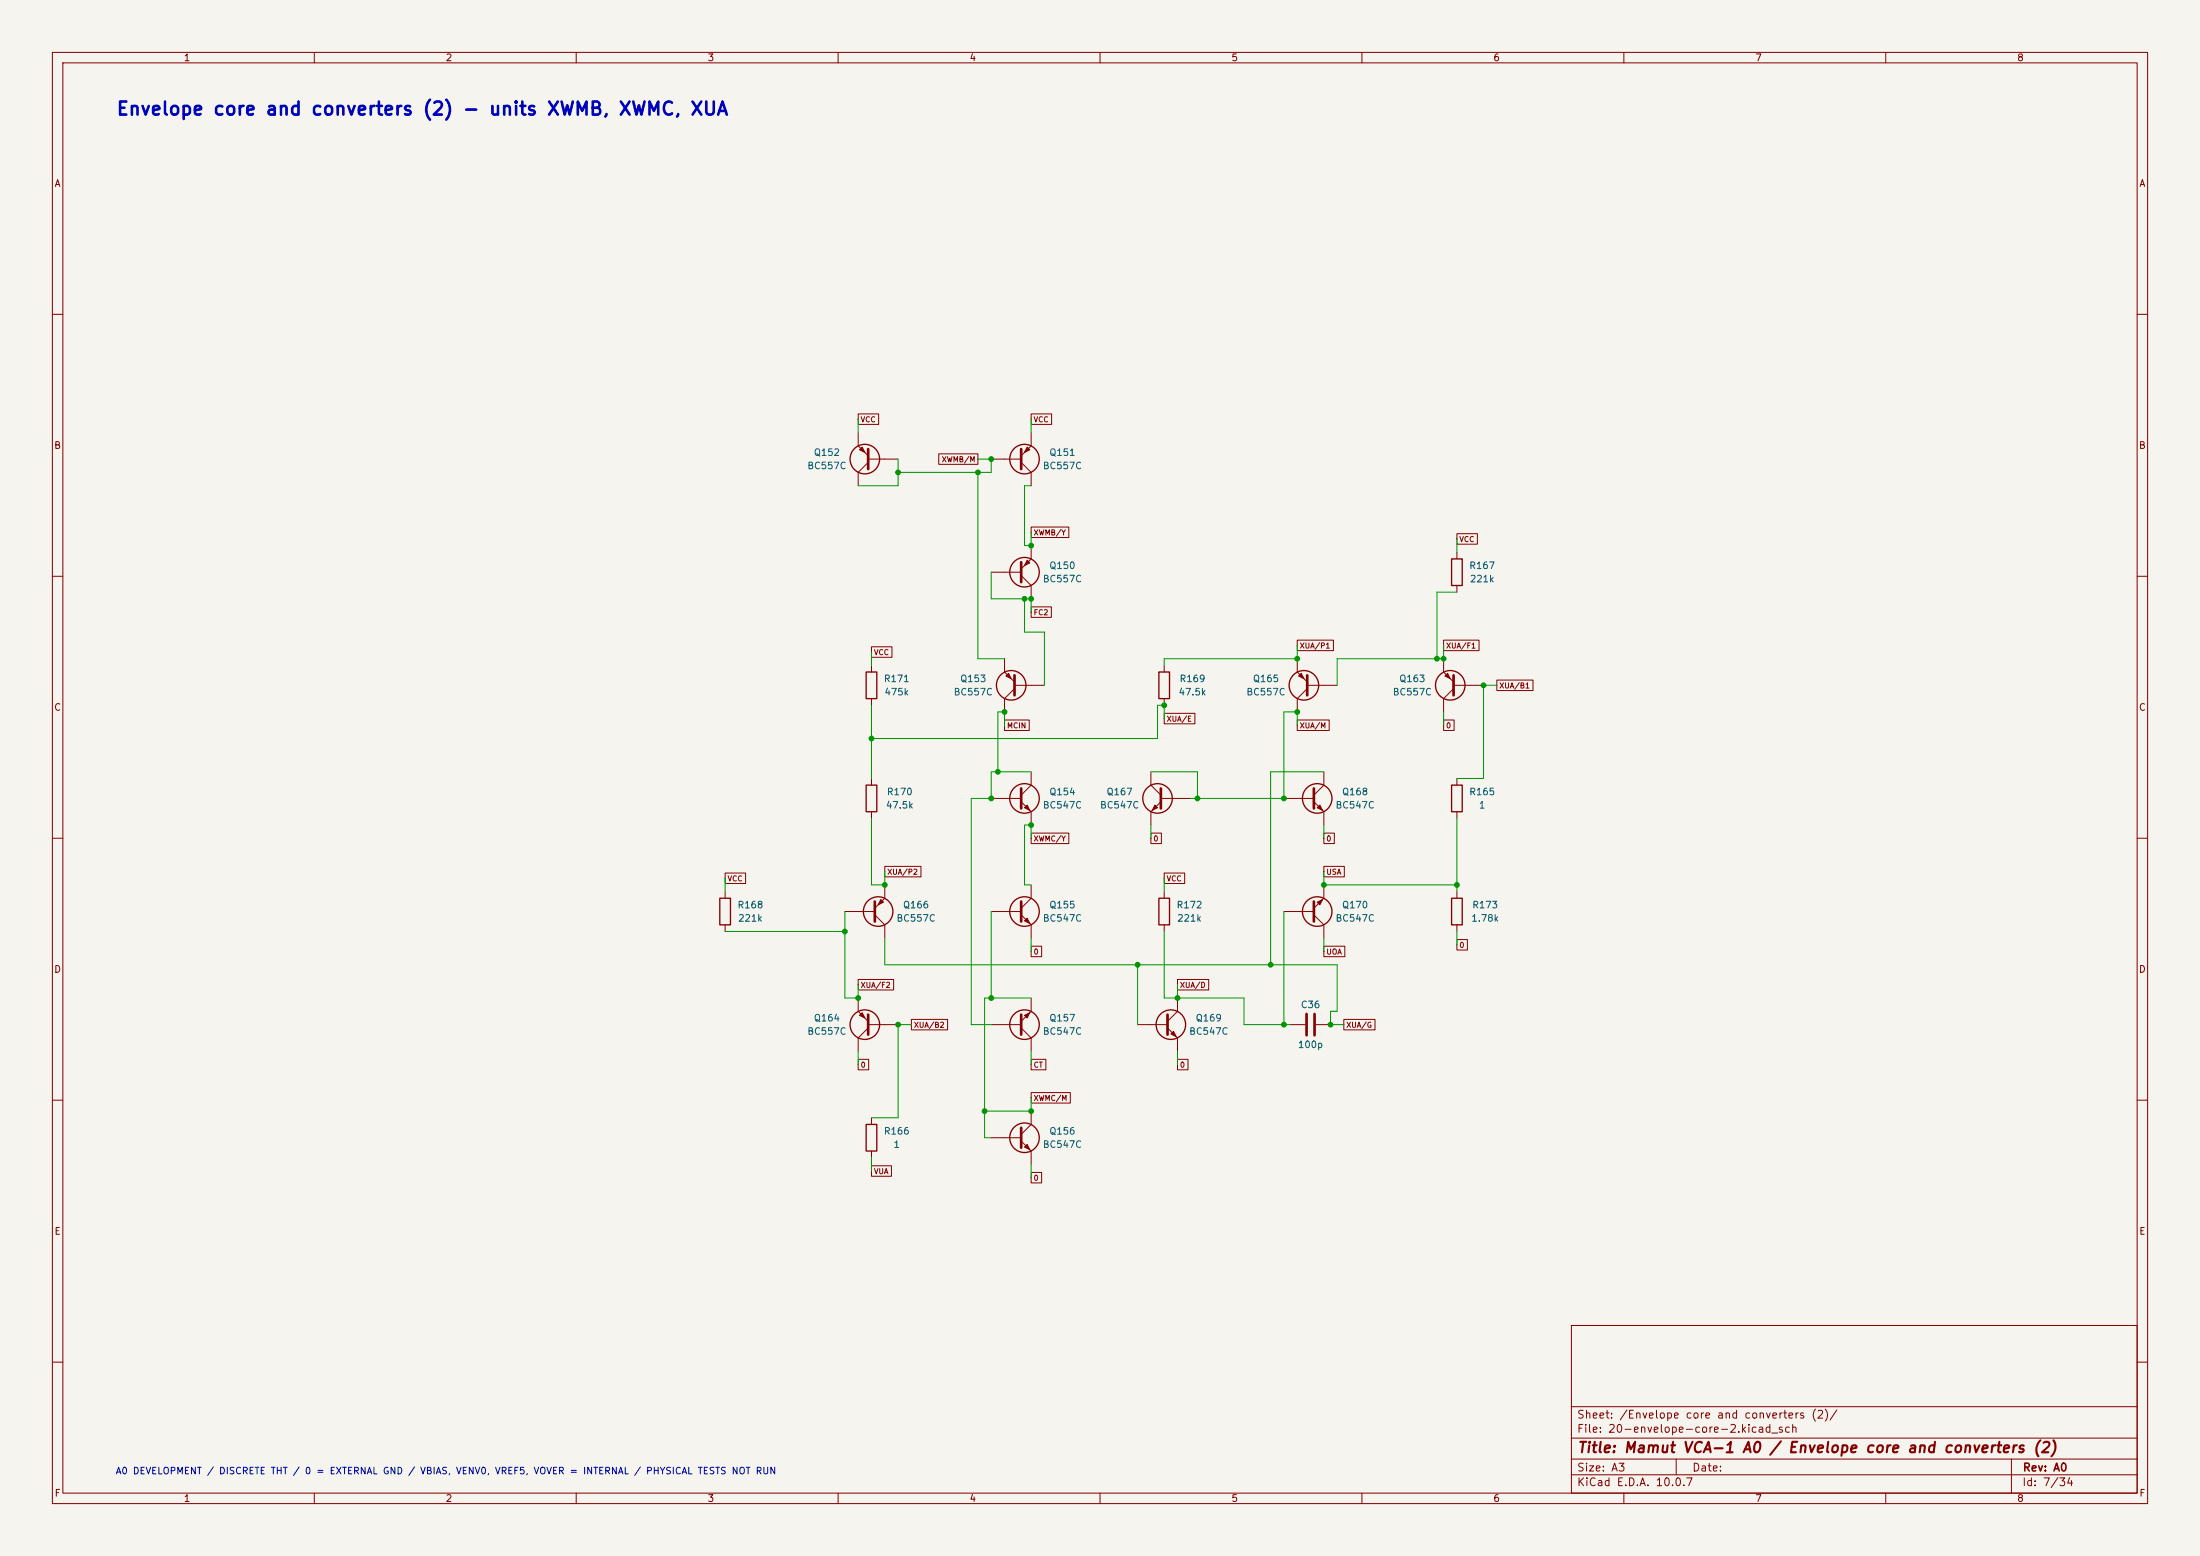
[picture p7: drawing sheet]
<svg xmlns="http://www.w3.org/2000/svg" width="420mm" height="297mm" viewBox="0 0 420 297" stroke-linecap="round" stroke-linejoin="round" font-family="sans-serif">
<path d="M0 0h420v297h-420z" fill="#f5f4ef" stroke="#f5f4ef" stroke-width=".19"/>
<g fill="none" stroke="#840000" stroke-width=".19">
<path d="M10 10h400v277h-400zM12 12h396v273h-396zM60 10v2M110 10v2M160 10v2M210 10v2M260 10v2M310 10v2M360 10v2M10 60h2M163.8 79h3.9v2h-3.9zM196.8 79h4v2h-4z"/>
<path d="M408 60h2M163.8 82.6v2.5l1.9 1.9M165.7 87.6h5.7M165.7 88.3l-1.9 1.9v2.5M179.2 86.6h7.5v2h-7.5zM189.2 87.6h5.7M194.9 88.3l1.9 1.9v2.5M196.8 82.6v2.5l-1.9 1.9M10 110h2M189.2 109.2h5.7M194.9 109.9l1.9 1.9v2.5M196.8 100.6h7.2v2h-7.2z"/>
<path d="M196.8 115.8h3.9v2h-3.9zM196.8 104.1v2.6l-1.9 1.9M278.1 101.9h3.9v2h-3.9zM278.1 105.4v1.3M278.1 111.8v1.2M408 110h2M166.4 123.5h3.9v2h-3.9zM166.4 127v1.3M166.4 133.4v1.2M191.8 137.4h4.7v2h-4.7zM191.8 125.7v2.6l1.9 1.9M193.7 130.8h5.7"/>
<path d="M193.7 131.4l-1.9 2v2.5M222.2 136.2h5.9v2h-5.9zM222.2 127v1.3M222.2 133.4v1.2M247.6 137.4h6.1v2h-6.1zM247.6 122.2h7v2h-7zM247.6 125.7v2.6l2 1.9M249.6 130.8h5.7M249.6 131.4l-2 2v2.5M275.6 137.4h2v2h-2zM275.6 122.2h6.8v2h-6.8zM275.6 125.7v2.6l1.9 1.9"/>
<path d="M277.5 130.8h5.7M277.5 131.4l-1.9 2v2.5M285.7 129.8h7v2h-7zM10 160h2M166.4 148.6v1.3M166.4 154.9v1.3M189.2 152.4h5.7M194.9 153l1.9 1.9v2.6M196.8 159h7.2v2h-7.2zM196.8 147.3v2.6l-1.9 1.9M219.7 159h2v2h-2zM219.7 147.3v2.6l1.9 1.9"/>
<path d="M221.6 152.4h5.7M221.6 153l-1.9 1.9v2.6M245.1 152.4h5.7M250.8 153l1.9 1.9v2.6M252.7 159h2v2h-2zM252.7 147.3v2.6l-1.9 1.9M278.1 148.6v1.3M278.1 154.9v1.3M408 160h2M138.4 166.6h3.9v2h-3.9zM138.4 170.2v1.3M138.4 176.5v1.3"/>
<path d="M161.3 174h5.7M167 174.6l1.9 1.9v2.6M168.9 165.4h6.9v2h-6.9zM168.9 168.9v2.6l-1.9 1.9M189.2 174h5.7M194.9 174.6l1.9 1.9v2.6M196.8 168.9v2.6l-1.9 1.9M222.2 166.6h4v2h-4zM222.2 170.2v1.3M222.2 176.5v1.3M245.1 174h5.7M250.8 174.6l1.9 1.9v2.6"/>
<path d="M252.7 165.4h3.9v2h-3.9zM252.7 168.9v2.6l-1.9 1.9M278.1 179.3h2v2h-2zM278.1 170.2v1.3M278.1 176.5v1.3M163.8 187h6.8v2h-6.8zM163.8 190.5v2.5l1.9 1.9M165.7 195.6h5.7M165.7 196.2l-1.9 1.9v2.6M174 194.6h6.9v2h-6.9zM189.2 195.6h5.7M194.9 196.2l1.9 1.9v2.6"/>
<path d="M196.8 180.6h2.1v2h-2.1zM196.8 190.5v2.5l-1.9 1.9M217.2 195.6h5.7M222.9 196.2l1.9 1.9v2.6M224.8 187h5.9v2h-5.9zM224.8 190.5v2.5l-1.9 1.9M246.4 195.6h2.8M251.2 195.6h2.8M252.7 180.6h4v2h-4zM256.5 194.6h6v2h-6zM10 210h2M163.8 202.2h2v2h-2z"/>
<path d="M166.4 213.4v1.2M166.4 219.7v1.3M189.2 217.2h5.7M194.9 217.8l1.9 1.9v2.5M196.8 208.5h7.5v2.1h-7.5zM196.8 202.2h2.9v2h-2.9zM196.8 212.1v2.5l-1.9 1.9M224.8 202.2h2v2h-2zM408 210h2M166.4 222.5h3.8v2h-3.8zM196.8 223.8h2.1v2h-2.1zM300 253h108v32h-108z"/>
<path d="M10 260h2M300 278.5h108M300 274.5h108M300 268.5h108M320 278.5v3M384 278.5v6.5M408 260h2M60 285v2M110 285v2M160 285v2M210 285v2M260 285v2"/>
<path d="M300 281.5h108M310 285v2M360 285v2"/>
</g>
<g fill="none" stroke="#840000" stroke-width=".25">
<path d="M277.1 106.7h2v5.1h-2zM165.4 128.3h2v5.1h-2zM221.2 128.3h2.1v5.1h-2.1zM165.4 149.9h2v5h-2zM277.1 149.9h2v5h-2zM137.4 171.5h2v5h-2zM221.2 171.5h2.1v5h-2.1zM277.1 171.5h2v5h-2zM165.4 214.6h2v5.1h-2z"/>
<circle cx="165.1" cy="87.6" r="2.82"/>
<circle cx="195.6" cy="87.6" r="2.82"/>
<circle cx="195.6" cy="109.2" r="2.82"/>
<circle cx="193" cy="130.8" r="2.82"/>
<circle cx="248.9" cy="130.8" r="2.82"/>
<circle cx="276.9" cy="130.8" r="2.82"/>
<circle cx="195.6" cy="152.4" r="2.82"/>
<circle cx="221" cy="152.4" r="2.82"/>
<circle cx="251.5" cy="152.4" r="2.82"/>
<circle cx="167.6" cy="174" r="2.82"/>
<circle cx="195.6" cy="174" r="2.82"/>
<circle cx="251.5" cy="174" r="2.82"/>
<circle cx="165.1" cy="195.6" r="2.82"/>
<circle cx="195.6" cy="195.6" r="2.82"/>
<circle cx="223.5" cy="195.6" r="2.82"/>
<circle cx="195.6" cy="217.2" r="2.82"/>
</g>
<g fill="none" stroke="#840000" stroke-width=".51">
<path d="M165.7 85.7v3.8M194.9 85.7v3.8M194.9 107.3v3.8M193.7 128.9v3.8M249.6 128.9v3.8M277.5 128.9v3.8M194.9 150.5v3.8M221.6 150.5v3.8M250.8 150.5v3.8M167 172.1v3.8M194.9 172.1v3.8M250.8 172.1v3.8"/>
<path d="M165.7 193.7v3.8M194.9 193.7v3.8M222.9 193.7v3.8M249.4 193.5v4.1M251 193.5v4.1M194.9 215.3v3.8"/>
</g>
<g fill="#840000" stroke="#840000" stroke-width=".19">
<path d="M220.5 153.7l.5 .5-1 .5z"/>
<path d="M192 129l.5-.5 .5 1z"/>
<path d="M247.9 129l.5-.5 .5 1z"/>
<path d="M251.5 154.2l.5-.5 .5 1z"/>
<path d="M251.5 172.2l1-.5-.5 1z"/>
<path d="M223.5 197.4l.5-.5 .5 1z"/>
<path d="M195.6 154.2l.5-.5 .5 1z"/>
<path d="M275.8 129l.6-.5 .5 1z"/>
<path d="M195.6 218.9l.5-.5 .5 1.1z"/>
<path d="M195.6 175.8l.5-.5 .5 1z"/>
<path d="M164.1 85.9l.5-.6 .5 1.1z"/>
<path d="M168.1 171.7l.6 .5-1.1 .5z"/>
<path d="M195.6 193.8l1-.5-.5 1z"/>
<path d="M196.1 85.3l.5 .6-1 .5z"/>
<path d="M196.1 106.9l.5 .5-1 .6z"/>
<path d="M164.1 193.8l.5-.5 .5 1z"/>
</g>
<g fill="none" stroke="#009600" stroke-width=".19">
<path d="M163.8 80v2.6M171.4 87.6v5.1h-7.6M186.7 87.6h2.5v2.6h-17.8M186.7 90.2v35.5h5.1M196.8 80v2.6M196.8 92.7h-1.2v11.4h1.2v-2.5M189.2 109.2v5.1h7.6v2.5M195.6 114.3v6.4h3.8v10.1M278.1 102.9v2.5M278.1 113h-3.8v12.7M166.4 124.5v2.5M166.4 134.6v14"/>
<path d="M191.8 138.4v-2.5h-1.3v11.4M222.2 137.2v-2.6h-1.2v6.4h-54.6M247.6 123.2v2.5h-25.4v1.3M247.6 138.4v-2.5h-2.5v16.5h-17.8M275.6 123.2v2.5h-20.3v5.1M275.6 135.9v2.5M285.7 130.8h-2.5v17.8h-5.1M166.4 156.2v12.7h2.5v-2.5M196.8 147.3h-7.6v5.1h-3.8v43.2h3.8M219.7 147.3h8.9v5.1M219.7 157.5v2.5M252.7 147.3h-10.1v36.9"/>
<path d="M252.7 157.5v2.5M278.1 156.2v14M138.4 167.6v2.6M138.4 177.8h22.9M161.3 174v16.5h2.5v-2.5M168.9 179.1v5.1h86.4v8.8h-1.3v2.6h2.5M189.2 174v16.5M196.8 160v-2.5h-1.2v11.4h1.2M196.8 179.1v2.5M222.2 177.8v12.7h15.3v5.1h8.9M222.2 167.6v2.6M245.1 174v21.6"/>
<path d="M252.7 166.4v2.5h25.4M252.7 179.1v2.5M278.1 177.8v2.5M174 195.6h-2.6v17.8h-5M196.8 190.5h-8.8v26.7h1.2M217.2 184.2v11.4M224.8 188v2.5M163.8 200.7v2.5M196.8 200.7v2.5M196.8 209.6v2.5h-8.8M224.8 200.7v2.5M166.4 221v2.5"/>
<path d="M196.8 222.2v2.6"/>
</g>
<g fill="#009600" stroke="#009600" stroke-width=".19">
<circle cx="171.4" cy="195.6" r=".46"/>
<circle cx="163.8" cy="190.5" r=".46"/>
<circle cx="168.9" cy="168.9" r=".46"/>
<circle cx="161.3" cy="177.8" r=".46"/>
<circle cx="217.2" cy="184.2" r=".46"/>
<circle cx="242.6" cy="184.2" r=".46"/>
<circle cx="254" cy="195.6" r=".46"/>
<circle cx="224.8" cy="190.5" r=".46"/>
<circle cx="245.1" cy="195.6" r=".46"/>
<circle cx="283.2" cy="130.8" r=".46"/>
<circle cx="278.1" cy="168.9" r=".46"/>
<circle cx="274.3" cy="125.7" r=".46"/>
<circle cx="275.6" cy="125.7" r=".46"/>
<circle cx="186.7" cy="90.2" r=".46"/>
<circle cx="189.2" cy="87.6" r=".46"/>
<circle cx="171.4" cy="90.2" r=".46"/>
<circle cx="188" cy="212.1" r=".46"/>
<circle cx="196.8" cy="212.1" r=".46"/>
<circle cx="189.2" cy="190.5" r=".46"/>
<circle cx="196.8" cy="157.5" r=".46"/>
<circle cx="252.7" cy="168.9" r=".46"/>
<circle cx="222.2" cy="134.6" r=".46"/>
<circle cx="245.1" cy="152.4" r=".46"/>
<circle cx="247.6" cy="125.7" r=".46"/>
<circle cx="228.6" cy="152.4" r=".46"/>
<circle cx="247.6" cy="135.9" r=".46"/>
<circle cx="191.8" cy="135.9" r=".46"/>
<circle cx="166.4" cy="141" r=".46"/>
<circle cx="189.2" cy="152.4" r=".46"/>
<circle cx="195.6" cy="114.3" r=".46"/>
<circle cx="196.8" cy="114.3" r=".46"/>
<circle cx="196.8" cy="104.1" r=".46"/>
<circle cx="190.5" cy="147.3" r=".46"/>
</g>
<text font-size="2.5" fill="#0000c2" x="22.1" y="22.6">Envelope core and converters (2) - units XWMB, XWMC, XUA</text>
<text font-size="2" fill="#840000" x="301" y="277.8">Title: Mamut VCA-1 A0 / Envelope core and converters (2)</text>
<g font-size="1.5" fill="#840000">
<text x="300.9" y="273.8">File: 20-envelope-core-2.kicad_sch</text>
<text x="300.9" y="271.1">Sheet: /Envelope core and converters (2)/</text>
<text x="300.9" y="281.2">Size: A3</text>
<text x="322.9" y="281.2">Date:</text>
<text x="386" y="281.2">Rev: A0</text>
<text x="300.9" y="284">KiCad E.D.A. 10.0.7</text>
<text x="385.9" y="284">Id: 7/34</text>
</g>
<g font-size="1.3" fill="#840000">
<text x="35" y="12">1</text>
<text x="85" y="12">2</text>
<text x="135" y="12">3</text>
<text x="185" y="12">4</text>
<text x="235" y="12">5</text>
<text x="285" y="12">6</text>
<text x="335" y="12">7</text>
<text x="385" y="12">8</text>
<text x="10.3" y="36">A</text>
<text x="408.3" y="36">A</text>
<text x="10.2" y="86">B</text>
<text x="408.2" y="86">B</text>
<text x="10.2" y="136">C</text>
<text x="408.2" y="136">C</text>
<text x="10.2" y="186">D</text>
<text x="408.2" y="186">D</text>
<text x="10.3" y="236">E</text>
<text x="408.3" y="236">E</text>
<text x="10.3" y="286">F</text>
<text x="35" y="287">1</text>
<text x="85" y="287">2</text>
<text x="135" y="287">3</text>
<text x="185" y="287">4</text>
<text x="235" y="287">5</text>
<text x="285" y="287">6</text>
<text x="335" y="287">7</text>
<text x="385" y="287">8</text>
<text x="408.3" y="286">F</text>
</g>
<g font-size="1.3" fill="#006464">
<text x="154" y="89.9">BC557C</text>
<text x="155.3" y="87.3">Q152</text>
<text x="199" y="89.9">BC557C</text>
<text x="200.2" y="87.3">Q151</text>
<text x="199" y="111.5">BC557C</text>
<text x="200.2" y="108.9">Q150</text>
<text x="280.4" y="108.9">R167</text>
<text x="280.5" y="111.5">221k</text>
<text x="168.6" y="130.5">R171</text>
<text x="183.2" y="130.5">Q153</text>
<text x="225.1" y="130.5">R169</text>
<text x="239.1" y="130.5">Q165</text>
<text x="267" y="130.5">Q163</text>
<text x="168.7" y="133">475k</text>
<text x="182" y="133">BC557C</text>
<text x="224.9" y="133">47.5k</text>
<text x="237.8" y="133">BC557C</text>
<text x="265.8" y="133">BC557C</text>
<text x="169" y="154.6">47.5k</text>
<text x="169.2" y="152.1">R170</text>
<text x="199" y="154.6">BC547C</text>
<text x="200.2" y="152.1">Q154</text>
<text x="209.9" y="154.6">BC547C</text>
<text x="211.1" y="152.1">Q167</text>
<text x="254.9" y="154.6">BC547C</text>
<text x="256.1" y="152.1">Q168</text>
<text x="280.4" y="152.1">R165</text>
<text x="282.2" y="154.6">1</text>
<text x="140.7" y="173.7">R168</text>
<text x="172.3" y="173.7">Q166</text>
<text x="200.2" y="173.7">Q155</text>
<text x="224.5" y="173.7">R172</text>
<text x="256.1" y="173.7">Q170</text>
<text x="281" y="173.7">R173</text>
<text x="140.8" y="176.2">221k</text>
<text x="171" y="176.2">BC557C</text>
<text x="199" y="176.2">BC547C</text>
<text x="224.6" y="176.2">221k</text>
<text x="254.9" y="176.2">BC547C</text>
<text x="280.8" y="176.2">1.78k</text>
<text x="154" y="197.8">BC557C</text>
<text x="155.3" y="195.3">Q164</text>
<text x="199" y="197.8">BC547C</text>
<text x="200.2" y="195.3">Q157</text>
<text x="226.9" y="197.8">BC547C</text>
<text x="228.2" y="195.3">Q169</text>
<text x="248.2" y="192.7">C36</text>
<text x="247.7" y="200.4">100p</text>
<text x="168.6" y="216.9">R166</text>
<text x="170.5" y="219.4">1</text>
<text x="199" y="219.4">BC547C</text>
<text x="200.2" y="216.9">Q156</text>
</g>
<text font-size="1.3" fill="#0000c2" x="22" y="281.7">A0 DEVELOPMENT / DISCRETE THT / 0 = EXTERNAL GND / VBIAS, VENV0, VREF5, VOVER = INTERNAL / PHYSICAL TESTS NOT RUN</text>
<g font-size="1" fill="#840000">
<text x="164.2" y="80.8">VCC</text>
<text x="197.2" y="80.8">VCC</text>
<text x="179.7" y="88.5">XWMB/M</text>
<text x="197.2" y="102.4">XWMB/Y</text>
<text x="278.5" y="103.7">VCC</text>
<text x="197.2" y="117.7">FC2</text>
<text x="166.7" y="125.3">VCC</text>
<text x="248" y="124">XUA/P1</text>
<text x="276" y="124">XUA/F1</text>
<text x="286.1" y="131.6">XUA/B1</text>
<text x="222.6" y="138">XUA/E</text>
<text x="192.1" y="139.3">MCIN</text>
<text x="248" y="139.3">XUA/M</text>
<text x="276" y="139.3">0</text>
<text x="197.2" y="160.8">XWMC/Y</text>
<text x="220.1" y="160.8">0</text>
<text x="253.1" y="160.8">0</text>
<text x="169.3" y="167.2">XUA/P2</text>
<text x="253.1" y="167.2">USA</text>
<text x="138.8" y="168.5">VCC</text>
<text x="222.6" y="168.5">VCC</text>
<text x="197.2" y="182.4">0</text>
<text x="253.1" y="182.4">UOA</text>
<text x="278.5" y="181.2">0</text>
<text x="164.2" y="188.8">XUA/F2</text>
<text x="225.2" y="188.8">XUA/D</text>
<text x="174.4" y="196.4">XUA/B2</text>
<text x="256.9" y="196.4">XUA/G</text>
<text x="164.2" y="204">0</text>
<text x="197.2" y="204">CT</text>
<text x="225.2" y="204">0</text>
<text x="197.2" y="210.4">XWMC/M</text>
<text x="166.7" y="224.3">VUA</text>
<text x="197.2" y="225.6">0</text>
</g>
</svg>
